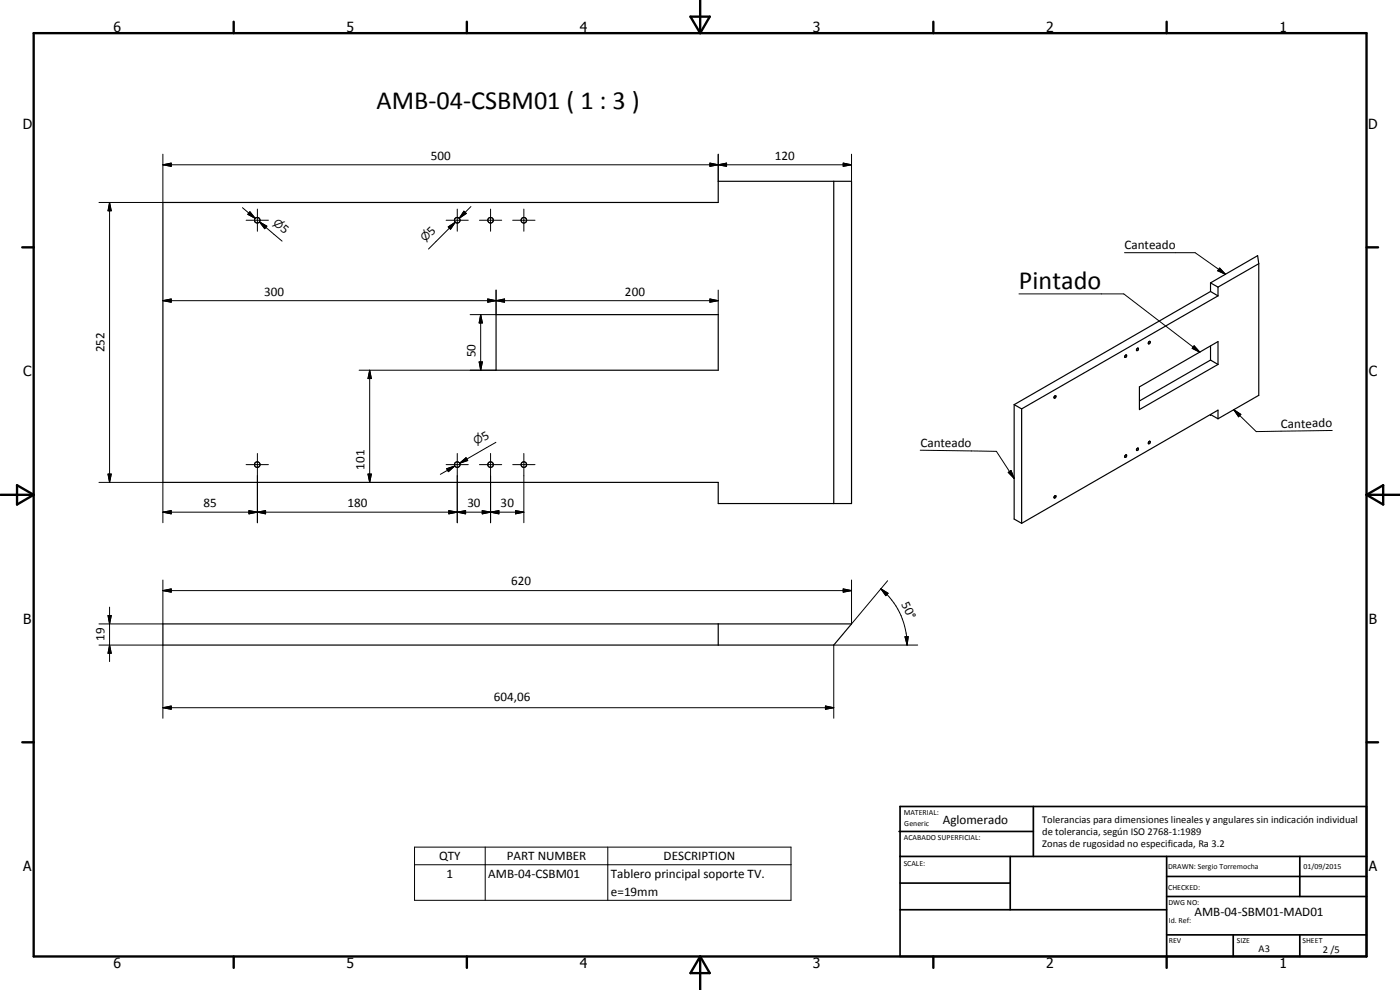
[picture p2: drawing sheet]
<svg xmlns="http://www.w3.org/2000/svg" width="420mm" height="297mm" viewBox="0 0 420 297" stroke-linecap="round" stroke-linejoin="round" font-family="sans-serif">
<g fill="none" stroke="#000" stroke-width=".35">
<path d="M250.2 54.4v96.7M48.9 60.7h166.6v-6.3h40.1v96.7h-40.1v-6.4h-166.6zM377.8 79.1l-.4-2.4-14.1 8.2M377.8 79.1v39.5l-12.3 7M377.8 79.1l-12.3 7M148.9 94.4h66.6v16.7h-66.6zM363.3 84.9l2.2 1.2M363.3 87.5l2.2 1.3M363.3 87.5l-58.9 33.9M363.3 84.9v2.6M365.5 88.8l-58.9 33.9M365.5 86.1v2.7"/>
<path d="M316.5 118.9h.4l-.1 .4-.3 .2-.2-.2zM316.8 118.7l.1 .1M337.6 106.8l.5-.2v.3l-.3 .3-.3-.1zM341.2 104.6l.2-.2a.39 .39 0 0 1 .2 .6 .39 .39 0 0 1-.5 .1zM342 116.1l23.5-13.6v6.8l-23.5 13.6zM344.8 102.6l.2-.2a.38 .38 0 0 1 .1 .5 .38 .38 0 0 1-.5 .2zM363.3 103.8v4.2M363.3 108l2.2 1.3M363.3 108l-21.3 12.3M304.4 121.4v34.3l2.2 1.3M304.4 121.4l2.2 1.3M306.6 122.7v34.3"/>
<path d="M337.6 136.7l.5-.2v.4l-.4 .3-.2-.2zM341.3 134.5h.1a.37 .37 0 0 1 .2 .5 .37 .37 0 0 1-.5 .1zM344.8 132.5l.2-.1a.38 .38 0 0 1 .1 .5 .38 .38 0 0 1-.5 .2zM363.3 124.4l2.2 1.2M365.5 125.6v-2.5l-58.9 33.9M316.5 148.8h.4l-.1 .4-.3 .2-.2-.2zM48.9 187.2h206.7l-5.4 6.3h-201.3zM215.5 187.2v6.3"/>
<circle cx="77.2" cy="66.1" r=".83"/>
<circle cx="137.2" cy="66.1" r=".85"/>
<circle cx="147.2" cy="66.1" r=".84"/>
<circle cx="157.2" cy="66.1" r=".83"/>
<circle cx="77.2" cy="139.4" r=".83"/>
<circle cx="137.2" cy="139.4" r=".85"/>
<circle cx="147.2" cy="139.4" r=".83"/>
<circle cx="157.2" cy="139.4" r=".83"/>
</g>
<circle cx="363.3" cy="124.4" r=".18" fill="#000"/>
<g fill="none" stroke="#000" stroke-width=".71">
<path d="M10.1 9.9h400v277.1h-400zM70.1 6.5v3.4M140.1 6.5v3.4M207.2 5h5.8l-2.9 4.9zM210.1 0v9.9M280.1 6.5v3.4M350.1 6.5v3.4M6.7 74.2h3.4M410.1 74.2h3.5M.1 148.5h10M5.1 145.6l5 2.9-5 2.9zM410.1 148.5h10"/>
<path d="M410.1 148.5l5-2.9v5.8zM6.7 222.7h3.4M410.1 222.7h3.5M70.1 287v3.4M140.1 287v3.4M210.1 287v10M210.1 287l2.9 5h-5.8zM280.1 287v3.4M350.1 287v3.4"/>
</g>
<g fill="none" stroke="#000" stroke-width=".51">
<path d="M269.8 249.5h40.3M270.1 242h140v45h-140zM270.1 257h140M303.2 257v16M310.1 242v15M350.1 257v30M390.1 257v12M270.1 265h33.1M270.1 273h80M350.1 269h60M350.1 263h60M350.1 280.5h60"/>
<path d="M370.1 280.5v6.5M390.1 280.5v6.5"/>
</g>
<g fill="none" stroke="#000" stroke-width=".3">
<path d="M48.9 49.4l2.5-.5v1zM48.9 46.3v14.4h-19.2M48.9 49.4h206.7M213.1 48.9l2.4 .5-2.4 .5zM215.5 49.4l2.5-.5v1zM215.5 46.3v8.1M253.1 48.9l2.5 .5-2.5 .5zM255.6 46.3v8.1M32.9 60.7l.5 2.5h-1zM32.9 60.7v84M72.8 62.3l3.8 3.2M73.9 66.1h6.6"/>
<path d="M75 63.5l1.6 2-2.2-1.2zM77.2 62.7v6.7M77.9 66.6l2.2 1.3-.7 .7zM77.9 66.6l1.9 1.6M77.9 66.6l6.8 5.7M133.9 66.1h6.6M134.5 68.1l2.1-1.4-1.4 2.1zM136.6 66.7l-8 8M137.2 62.7v6.7M139.2 63.4l.7 .7-2.1 1.4zM141.3 62l-3.5 3.5M143.9 66.1h6.7"/>
<path d="M147.2 62.7v6.7M153.9 66.1h6.7M157.2 62.7v6.7M337.5 75.8h21.2l9.1 6.5M48.9 90.2l2.5-.5v1zM48.9 90.2h166.6M144.3 94.4l.5 2.5h-1zM144.3 94.4v16.7M146.4 89.7l2.5 .5-2.5 .5zM148.9 90.2l2.5-.5v1zM148.9 87v7.4h-7.8M213.1 89.7l2.4 .5-2.4 .5z"/>
<path d="M215.5 87v7.4M305.8 88.2h31.5l22.8 17.5M366 80.4l1.8 1.9-2.3-1.1zM107.8 111.1h41.1M110.9 111.1l.6 2.5h-1.1zM110.9 111.1v33.6M143.8 108.6h1l-.5 2.5zM358.4 103.8l1.7 1.9-2.3-1.2zM73.9 139.4h6.6M77.2 136.1v20.7M133.9 139.4h6.6M136.5 139.8l-4.3 2.5"/>
<path d="M137.2 136.1v20.7M138 139l1.9-1.7 .5 .9zM140.1 137.8l-2.1 1.2M143.9 139.4h6.7M147.2 136.1v20.7M148.8 132.7l-10.8 6.3M153.9 139.4h6.7M157.2 136.1v20.7M276.2 135.1l22.8 .3 5.4 8.2M370.3 122.9l2.1 1.4-.7 .8zM370.3 122.9l6.7 6.6 22.8-.3M29.7 144.7h19.2v12.1"/>
<path d="M32.4 142.2h1l-.5 2.5zM48.9 153.7l2.5-.5v1zM48.9 153.7h108.3M74.7 153.2l2.5 .5-2.5 .5zM77.2 153.7l2.5-.5v1zM110.4 142.2h1.1l-.6 2.5zM134.1 140.6l2.4-.8-1.9 1.7zM134.7 153.2l2.5 .5-2.5 .5zM137.2 153.7l2.5-.5v1zM144.7 153.2l2.5 .5-2.5 .5zM147.2 153.7l2.5-.5v1zM154.7 153.2l2.5 .5-2.5 .5z"/>
<path d="M302.6 141.7l.8-.5 1 2.4zM48.9 177.2l2.5-.5v1zM48.9 174v13.2h-19.2M48.9 177.2h206.7M253.1 176.7l2.5 .5-2.5 .5zM255.6 174v13.2l10.8-13M264.4 176.7l2.1 1.3-.7 .7zM264.4 176.7a21.9 21.9 0 0 1 7.8 16.8M29.7 193.5h19.2v22M32.4 184.7h1l-.5 2.5zM32.9 193.5l.5 2.5h-1zM32.9 182.2v16.3"/>
<path d="M271.6 191.1l1-.1-.4 2.5zM275.4 193.5h-25.2v22M48.9 212.3l2.5-.5v1zM48.9 212.3h201.3M247.7 211.8l2.5 .5-2.5 .5zM124.4 254.2h113v15.9h-113zM124.4 259.5h113M145.6 254.2v15.9M182.4 254.2v15.9"/>
</g>
<g fill="#000">
<path d="M48.9 49.4l2.5-.5v1zM213.1 48.9l2.4 .5-2.4 .5zM215.5 49.4l2.5-.5v1zM253.1 48.9l2.5 .5-2.5 .5zM32.9 60.7l.5 2.5h-1zM75 63.5l1.6 2-2.2-1.2zM77.9 66.6l2.2 1.3-.7 .7zM134.5 68.1l2.1-1.4-1.4 2.1zM139.2 63.4l.7 .7-2.1 1.4zM48.9 90.2l2.5-.5v1zM144.3 94.4l.5 2.5h-1zM146.4 89.7l2.5 .5-2.5 .5z"/>
<path d="M148.9 90.2l2.5-.5v1zM213.1 89.7l2.4 .5-2.4 .5zM366 80.4l1.8 1.9-2.3-1.1zM110.9 111.1l.6 2.5h-1.1zM143.8 108.6h1l-.5 2.5zM358.4 103.8l1.7 1.9-2.3-1.2zM138 139l1.9-1.7 .5 .9zM370.3 122.9l2.1 1.4-.7 .8zM32.4 142.2h1l-.5 2.5zM48.9 153.7l2.5-.5v1zM74.7 153.2l2.5 .5-2.5 .5zM77.2 153.7l2.5-.5v1z"/>
<path d="M110.4 142.2h1.1l-.6 2.5zM134.1 140.6l2.4-.8-1.9 1.7zM134.7 153.2l2.5 .5-2.5 .5zM137.2 153.7l2.5-.5v1zM144.7 153.2l2.5 .5-2.5 .5zM147.2 153.7l2.5-.5v1zM154.7 153.2l2.5 .5-2.5 .5zM302.6 141.7l.8-.5 1 2.4zM48.9 177.2l2.5-.5v1zM253.1 176.7l2.5 .5-2.5 .5zM264.4 176.7l2.1 1.3-.7 .7zM32.4 184.7h1l-.5 2.5z"/>
<path d="M32.9 193.5l.5 2.5h-1zM271.6 191.1l1-.1-.4 2.5zM48.9 212.3l2.5-.5v1zM247.7 211.8l2.5 .5-2.5 .5z"/>
</g>
<g font-size="7.9">
<text x="113" y="32.8">AMB-04-CSBM01 ( 1 : 3 )</text>
<text x="305.8" y="86.6">Pintado</text>
</g>
<g font-size="4.2">
<text x="34" y="9.6">6</text>
<text x="104" y="9.6">5</text>
<text x="174" y="9.6">4</text>
<text x="244" y="9.6">3</text>
<text x="314" y="9.6">2</text>
<text x="384" y="9.6">1</text>
<text x="6.8" y="38.7">D</text>
<text x="410.6" y="38.7">D</text>
<text x="7" y="112.9">C</text>
<text x="410.8" y="112.9">C</text>
<text x="7" y="187.1">B</text>
<text x="410.8" y="187.1">B</text>
<text x="7" y="261.4">A</text>
<text x="410.8" y="261.4">A</text>
<text x="34" y="290.4">6</text>
<text x="104" y="290.4">5</text>
<text x="174" y="290.4">4</text>
<text x="244" y="290.4">3</text>
<text x="314" y="290.4">2</text>
<text x="384" y="290.4">1</text>
</g>
<g font-size="3.9">
<text x="129.3" y="47.9">500</text>
<text x="232.6" y="47.9">120</text>
<text x="83.9" y="69" transform="rotate(40 83.9 69)">5</text>
<text x="129.6" y="70.7" transform="rotate(-45 129.6 70.7)">5</text>
<text x="337.5" y="74.8">Canteado</text>
<text x="79.2" y="88.7">300</text>
<text x="187.6" y="88.7">200</text>
<text x="31.4" y="105.7" transform="rotate(-90 31.4 105.7)">252</text>
<text x="142.7" y="107.2" transform="rotate(-90 142.7 107.2)">50</text>
<text x="384.4" y="128.4" transform="rotate(-1 384.4 128.4)">Canteado</text>
<text x="145.4" y="132.2" transform="rotate(-30 145.4 132.2)">5</text>
<text x="276.2" y="134.1" transform="rotate(1 276.2 134.1)">Canteado</text>
<text x="109.4" y="140.9" transform="rotate(-90 109.4 140.9)">101</text>
<text x="61.1" y="152.1">85</text>
<text x="104.3" y="152.1">180</text>
<text x="140.3" y="152.1">30</text>
<text x="150.2" y="152.1">30</text>
<text x="153.4" y="175.6">620</text>
<text x="270.5" y="181.1" transform="rotate(65 270.5 181.1)">50°</text>
<text x="31.4" y="192.4" transform="rotate(-90 31.4 192.4)">19</text>
<text x="148.2" y="210.2">604,06</text>
<text x="282.9" y="247.1">Aglomerado</text>
<text x="131.8" y="258.1">QTY</text>
<text x="134" y="263.4">1</text>
<text x="146.5" y="263.4">AMB-04-CSBM01</text>
<text x="152.1" y="258.1">PART NUMBER</text>
<text x="183.3" y="263.5">Tablero principal soporte TV.</text>
<text x="199.2" y="258.1">DESCRIPTION</text>
<text x="183.3" y="268.8">e=19mm</text>
<text x="358.5" y="275">AMB-04-SBM01-MAD01</text>
</g>
<g font-size="3.3">
<text x="81.8" y="67.1" transform="rotate(40 81.8 67.1)">n</text>
<text x="127.6" y="72.7" transform="rotate(-45 127.6 72.7)">n</text>
<text x="142.9" y="133.6" transform="rotate(-30 142.9 133.6)">n</text>
</g>
<g font-size="3.1">
<text x="312.7" y="246.8">Tolerancias para dimensiones lineales y angulares sin indicación individual</text>
<text x="312.7" y="250.4">de tolerancia, según ISO 2768-1:1989</text>
<text x="312.7" y="254">Zonas de rugosidad no especificada, Ra 3.2</text>
<text x="377.7" y="285.6">A3</text>
<text x="397" y="285.9">2 /5</text>
</g>
<g font-size="2.4">
<text x="271.2" y="244.4">MATERIAL:</text>
<text x="271.3" y="252">ACABADO SUPERFICIAL:</text>
<text x="271.4" y="247.9">Generic</text>
<text x="271.2" y="259.7">SCALE:</text>
<text x="350.6" y="260.8">DRAWN: Sergio Torremocha</text>
<text x="391.2" y="260.6">01/09/2015</text>
<text x="350.6" y="267">CHECKED:</text>
<text x="350.6" y="271.4">DWG NO:</text>
<text x="350.8" y="276.9">Id. Ref:</text>
<text x="350.8" y="282.8">REV</text>
<text x="371.2" y="282.9">SIZE</text>
<text x="390.9" y="282.9">SHEET</text>
</g>
</svg>
